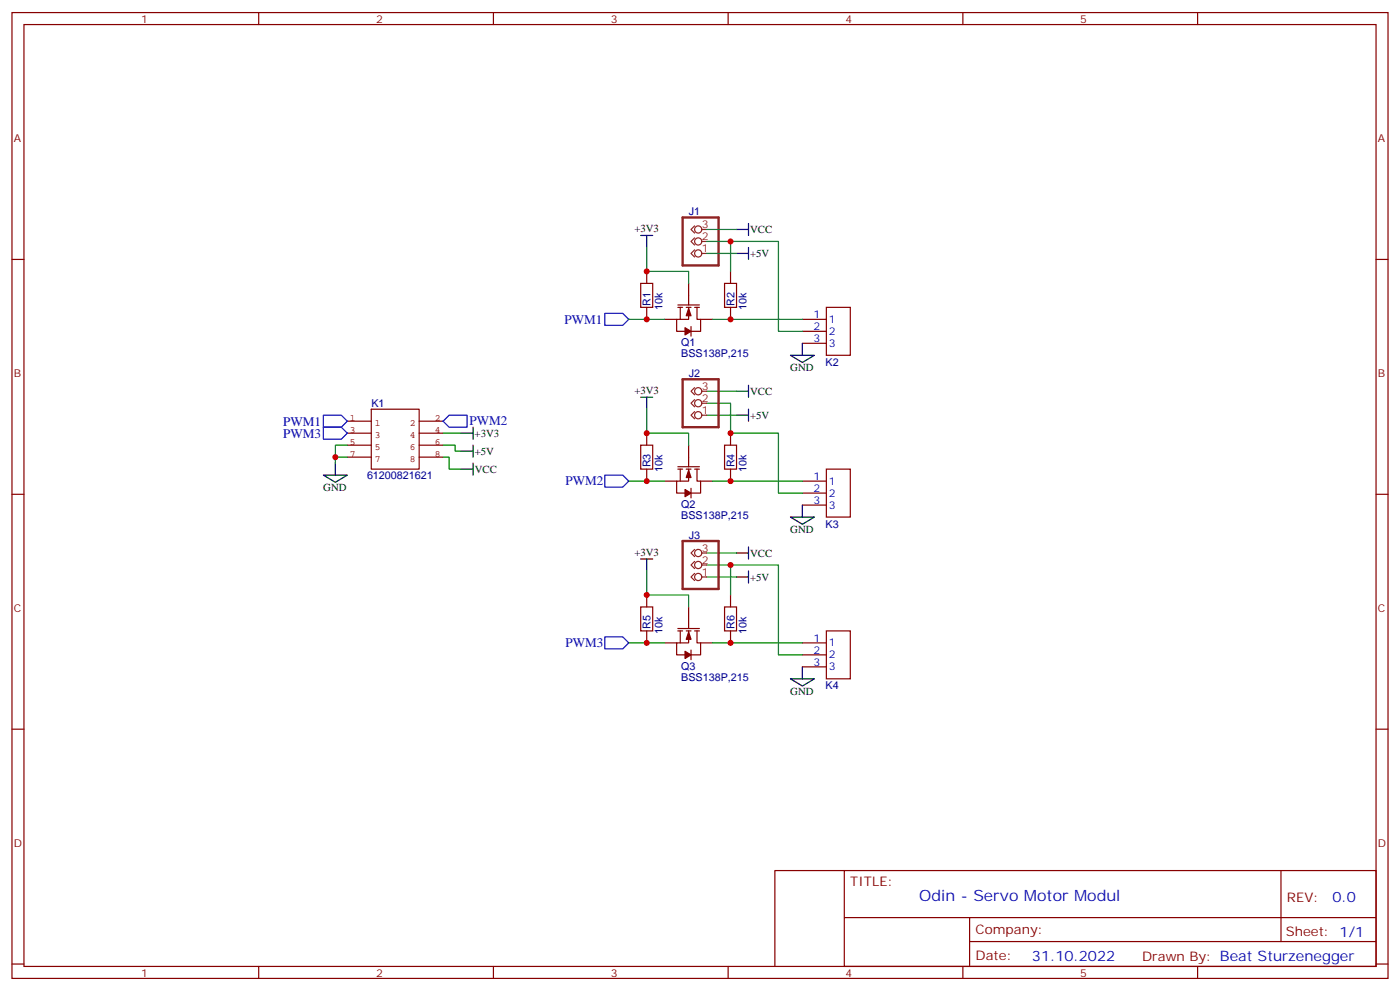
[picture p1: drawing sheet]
<svg xmlns="http://www.w3.org/2000/svg" width="412mm" height="292mm" viewBox="0 0 412 292" stroke-linecap="round" stroke-linejoin="round" font-family="sans-serif">
<g fill="none" stroke="#870000" stroke-width=".35">
<path d="M3.5 3.7h405.4v284.3h-405.4zM7.1 7.2h398.2v277.3h-398.2zM76.2 3.7v3.5M145.3 3.7v3.5M214.5 3.7v3.5M283.6 3.7v3.5M352.8 3.7v3.5M3.5 76.4h3.6M190.5 79.9v3.5M215.2 79.9v3.5M405.3 76.4h3.6M188.7 83.4h3.6v7.1h-3.6z"/>
<path d="M190.5 90.5v3.5M195.8 94h3.5M199.7 89.8h6.3M199.7 90.5h1.4M200.4 90.5v3.5M202.1 90.5h1.5M202.8 90.5v3.5h-3.5v3.5h2.5M202.8 83.4v6.4M203.6 96.1v2.9M204.6 90.5h1.4M205.3 90.5v3.5h1.1v3.5h-2.8M206.4 94h3.5"/>
<path d="M213.4 83.4h3.6v7.1h-3.6zM215.2 90.5v3.5M236.4 94h7M236.4 97.5h7M243.4 90.5h7.1v14.1h-7.1zM236.4 101.1h7M188.7 131.1h3.6v7h-3.6zM190.5 127.5v3.6M190.5 138.1v3.5M199.7 137.4h6.3M199.7 138.1h1.4M200.4 138.1v3.5"/>
<path d="M202.1 138.1h1.5M202.8 138.1v3.5h-3.5v3.6h2.5M202.8 131.1v6.3M204.6 138.1h1.4M205.3 138.1v3.5h1.1v3.6h-2.8M213.4 131.1h3.6v7h-3.6zM215.2 127.5v3.6M215.2 138.1v3.5M243.4 138.1h7.1v14.1h-7.1zM3.5 145.5h3.6M195.8 141.6h3.5M203.6 143.8v2.8"/>
<path d="M206.4 141.6h3.5M236.4 141.6h7M236.4 145.2h7M236.4 148.7h7M405.3 145.5h3.6M188.7 178.7h3.6v7h-3.6zM190.5 175.2v3.5M202.8 178.7v6.3M213.4 178.7h3.6v7h-3.6zM215.2 175.2v3.5M190.5 185.7v3.6M195.8 189.3h3.5"/>
<path d="M199.7 185h6.3M199.7 185.7h1.4M200.4 185.7v3.6M202.1 185.7h1.5M202.8 185.7v3.6h-3.5v3.5h2.5M203.6 191.4v2.8M204.6 185.7h1.4M205.3 185.7v3.6h1.1v3.5h-2.8M206.4 189.3h3.5M215.2 185.7v3.6M236.4 189.3h7M236.4 192.8h7"/>
<path d="M236.4 196.3h7M243.4 185.7h7.1v14.1h-7.1zM3.5 214.7h3.6M405.3 214.7h3.6M248.7 256.3h156.6v28.2h-156.6zM248.7 256.3h-20.5v28.2M377.3 256.3v20.9M248.7 270.1h156.5M285.6 277.2h119.6M285.6 270.1v14.2M3.5 283.8h3.6M76.2 284.5v3.5"/>
<path d="M145.3 284.5v3.5M214.5 284.5v3.5M283.6 284.5v3.5M352.8 284.5v3.5M405.3 283.8h3.6"/>
</g>
<path d="M102.3 124h7.1M102.3 127.5h7.1M102.3 131.1h7.1M102.3 134.6h7.1M109.4 120.5h14.1v17.6h-14.1zM123.5 124h7M123.5 127.5h7M123.5 131.1h7M123.5 134.6h7" fill="none" stroke="#850000" stroke-width=".35"/>
<g fill="none" stroke="#000" stroke-width=".35">
<path d="M188.7 69.3h3.6M190.5 69.3v3.5M217 67.6h3.5M217 74.6h3.5M220.5 65.8v3.5M220.5 72.8v3.6M188.7 116.9h3.6M190.5 116.9v3.6M217 115.2h3.5M220.5 113.4v3.5M232.8 104.6h7.1l-3.5 2.1zM236.4 101.1v3.5"/>
<path d="M95.2 139.9h7.1l-3.5 2.1zM98.8 136.3v3.6M135.8 132.8h3.5M135.8 138.1h3.5M135.8 127.5h3.5M139.3 125.8v3.5M139.3 131.1v3.5M139.3 136.3v3.6M217 122.2h3.5M220.5 120.5v3.5M232.8 152.2h7.1l-3.5 2.1zM236.4 148.7v3.5"/>
<path d="M188.7 164.6h3.6M190.5 164.6v3.5M217 169.9h3.5M217 162.8h3.5M220.5 161v3.6M220.5 168.1v3.5M232.8 199.8h7.1l-3.5 2.2zM236.4 196.3v3.5"/>
</g>
<g fill="none" stroke="#008700" stroke-width=".35">
<path d="M190.5 72.8v7.1h12.3v3.5M208.1 71.1h7.1v8.8M208.1 74.6h8.9M208.1 67.6h8.9M215.2 71.1h14.1v26.4h7.1M185.2 94h10.6M209.9 94h26.5M208.1 118.7h7.1v8.8h14.1v17.7h7.1M208.1 115.2h8.9M98.8 134.6h3.5M102.3 131.1h-3.5v5.2M130.5 134.6h1.8v3.5h3.5"/>
<path d="M130.5 131.1h3.6v1.7h1.7M130.5 127.5h5.3M190.5 120.5v7h12.3v3.6M208.1 122.2h8.9M185.2 141.6h10.6M209.9 141.6h26.5M190.5 168.1v7.1h12.3v3.5M208.1 166.3h7.1v8.9M208.1 162.8h8.9M208.1 169.9h8.9M215.2 166.3h14.1v26.5h7.1M185.2 189.3h10.6"/>
<path d="M209.9 189.3h26.5"/>
</g>
<path d="M178.2 92.3h5.2l1.8 1.7-1.8 1.8h-5.2zM95.2 125.8h5.3l1.8 1.7-1.8 1.8h-5.3zM95.2 122.2h5.3l1.8 1.8-1.8 1.8h-5.3zM130.5 124l1.8-1.8h5.3v3.6h-5.3zM178.2 139.9h5.2l1.8 1.7-1.8 1.8h-5.2zM178.2 187.5h5.2l1.8 1.8-1.8 1.7h-5.2z" fill="none" stroke="#00f" stroke-width=".35"/>
<path d="M201.1 64h10.6v14.1h-10.6zM201.1 111.7h10.6v14.1h-10.6zM201.1 159.3h10.6v14.1h-10.6z" fill="none" stroke="#8c2424" stroke-width=".71"/>
<g fill="none" stroke="#8c2424" stroke-width=".35">
<path d="M204.6 73.6l-1 1 1 1.1M204.6 70l-1 1.1 1 1M204.6 66.5l-1 1.1 1 1M206.7 74.6h1.4M206.7 71.1h1.4M206.7 67.6h1.4M204.6 117.7l-1 1 1 1.1M204.6 114.1l-1 1.1 1 1M206.7 118.7h1.4M206.7 115.2h1.4M204.6 121.2l-1 1 1 1.1M206.7 122.2h1.4"/>
<path d="M204.6 168.8l-1 1.1 1 1M204.6 165.3l-1 1 1 1.1M204.6 161.7l-1 1.1 1 1.1M206.7 169.9h1.4M206.7 166.3h1.4M206.7 162.8h1.4"/>
<circle cx="205.7" cy="67.6" r="1.06"/>
<circle cx="205.7" cy="74.6" r="1.06"/>
<circle cx="205.7" cy="71.1" r="1.06"/>
<circle cx="205.7" cy="118.7" r="1.06"/>
<circle cx="205.7" cy="115.2" r="1.06"/>
<circle cx="205.7" cy="122.2" r="1.06"/>
<circle cx="205.7" cy="169.9" r="1.06"/>
<circle cx="205.7" cy="166.3" r="1.06"/>
<circle cx="205.7" cy="162.8" r="1.06"/>
</g>
<g fill="#870000" stroke="#870000" stroke-width=".35">
<path d="M202.8 90.8l.8 2.2h-1.5z"/>
<path d="M201.8 96.5l1.8 1-1.8 1.1z"/>
<path d="M202.8 138.5l.8 2.1h-1.5z"/>
<path d="M201.8 144.1l1.8 1.1-1.8 1z"/>
<path d="M202.8 186.1l.8 2.1h-1.5z"/>
<path d="M201.8 191.7l1.8 1.1-1.8 1.1z"/>
</g>
<g fill="#c00">
<circle cx="98.8" cy="134.6" r=".88"/>
<circle cx="190.5" cy="79.9" r=".88"/>
<circle cx="190.5" cy="127.5" r=".88"/>
<circle cx="190.5" cy="175.2" r=".88"/>
<circle cx="190.5" cy="94" r=".88"/>
<circle cx="215.2" cy="94" r=".88"/>
<circle cx="190.5" cy="141.6" r=".88"/>
<circle cx="215.2" cy="141.6" r=".88"/>
<circle cx="215.2" cy="127.5" r=".88"/>
<circle cx="215.2" cy="71.1" r=".88"/>
<circle cx="190.5" cy="189.3" r=".88"/>
<circle cx="215.2" cy="189.3" r=".88"/>
<circle cx="215.2" cy="166.3" r=".88"/>
</g>
<text font-size="4.6" fill="#00f" x="270.8" y="265.3">Odin - Servo Motor Modul</text>
<g font-size="4.2" fill="#00f">
<text x="392.5" y="265.6">0.0</text>
<text x="304" y="282.9">31.10.2022</text>
</g>
<g font-size="3.9" fill="#00f">
<text x="166.3" y="95.3">PWM1</text>
<text x="83.4" y="125.3">PWM1</text>
<text x="138.3" y="125.2">PWM2</text>
<text x="83.4" y="128.8">PWM3</text>
<text x="166.6" y="142.9">PWM2</text>
<text x="166.6" y="190.5">PWM3</text>
</g>
<g font-size="3.9" fill="#800">
<text x="250.5" y="260.9">TITLE:</text>
<text x="379.1" y="265.6">REV:</text>
<text x="287.4" y="275.1">Company:</text>
<text x="378.7" y="275.7">Sheet: 1/1</text>
<text x="287.4" y="282.8">Date:</text>
<text x="336.4" y="282.8">Drawn By: Beat Sturzenegger</text>
</g>
<g font-size="3.2" fill="#800">
<text x="41.6" y="6.7">1</text>
<text x="110.8" y="6.7">2</text>
<text x="179.9" y="6.7">3</text>
<text x="249.1" y="6.7">4</text>
<text x="318.2" y="6.7">5</text>
<text x="4.1" y="41.8">A</text>
<text x="405.9" y="41.8">A</text>
<text x="4.1" y="110.9">B</text>
<text x="405.9" y="110.9">B</text>
<text x="4.1" y="180.1">C</text>
<text x="405.9" y="180.1">C</text>
<text x="4.1" y="249.2">D</text>
<text x="405.9" y="249.2">D</text>
<text x="41.6" y="287.5">1</text>
<text x="110.8" y="287.5">2</text>
<text x="179.9" y="287.5">3</text>
<text x="249.1" y="287.5">4</text>
<text x="318.2" y="287.5">5</text>
</g>
<g font-size="3.2" fill="#000080">
<text x="202.9" y="63.4">J1</text>
<text x="191.7" y="90" transform="rotate(-90 191.7 90)">R1</text>
<text x="216.3" y="90" transform="rotate(-90 216.3 90)">R2</text>
<text x="195.2" y="91.4" transform="rotate(-90 195.2 91.4)">10k</text>
<text x="219.9" y="91.4" transform="rotate(-90 219.9 91.4)">10k</text>
<text x="200.7" y="102">Q1</text>
<text x="200.7" y="105.2">BSS138P,215</text>
<text x="243.2" y="107.7">K2</text>
<text x="202.9" y="111">J2</text>
<text x="109.4" y="119.9">K1</text>
<text x="191.7" y="137.6" transform="rotate(-90 191.7 137.6)">R3</text>
<text x="216.3" y="137.6" transform="rotate(-90 216.3 137.6)">R4</text>
<text x="108.1" y="141.1">61200821621</text>
<text x="195.2" y="139" transform="rotate(-90 195.2 139)">10k</text>
<text x="219.9" y="139" transform="rotate(-90 219.9 139)">10k</text>
<text x="200.7" y="149.6">Q2</text>
<text x="200.7" y="152.8">BSS138P,215</text>
<text x="243.2" y="155.3">K3</text>
<text x="202.9" y="158.7">J3</text>
<text x="191.7" y="185.2" transform="rotate(-90 191.7 185.2)">R5</text>
<text x="216.3" y="185.2" transform="rotate(-90 216.3 185.2)">R6</text>
<text x="195.2" y="186.6" transform="rotate(-90 195.2 186.6)">10k</text>
<text x="219.9" y="186.6" transform="rotate(-90 219.9 186.6)">10k</text>
<text x="200.7" y="197.2">Q3</text>
<text x="200.7" y="200.4">BSS138P,215</text>
<text x="243.2" y="202.9">K4</text>
</g>
<g font-size="3.2">
<text x="186.9" y="68.4">+3V3</text>
<text x="221" y="68.7">VCC</text>
<text x="221" y="75.7">+5V</text>
<text x="232.8" y="109.2">GND</text>
<text x="186.9" y="116">+3V3</text>
<text x="221" y="116.3">VCC</text>
<text x="221" y="123.3">+5V</text>
<text x="139.8" y="128.6">+3V3</text>
<text x="139.8" y="133.9">+5V</text>
<text x="139.8" y="139.2">VCC</text>
<text x="95.2" y="144.5">GND</text>
<text x="232.8" y="156.9">GND</text>
<text x="186.9" y="163.6">+3V3</text>
<text x="221" y="163.9">VCC</text>
<text x="221" y="171">+5V</text>
<text x="232.8" y="204.5">GND</text>
</g>
<g font-size="3.2" fill="#8d2323">
<text x="206.7" y="70.7">2</text>
<text x="206.7" y="67.2">3</text>
<text x="206.7" y="74.3">1</text>
<text x="206.7" y="118.4">2</text>
<text x="206.7" y="114.8">3</text>
<text x="206.7" y="121.9">1</text>
<text x="206.7" y="166">2</text>
<text x="206.7" y="162.5">3</text>
<text x="206.7" y="169.5">1</text>
</g>
<g font-size="3.2" fill="#00f">
<text x="239.6" y="93.7">1</text>
<text x="244.1" y="95.1">1</text>
<text x="239.6" y="97.2">2</text>
<text x="239.6" y="100.7">3</text>
<text x="244.1" y="98.6">2</text>
<text x="244.1" y="102.1">3</text>
<text x="239.6" y="141.3">1</text>
<text x="244.1" y="142.7">1</text>
<text x="239.6" y="144.8">2</text>
<text x="239.6" y="148.3">3</text>
<text x="244.1" y="146.2">2</text>
<text x="244.1" y="149.8">3</text>
<text x="239.6" y="188.9">1</text>
<text x="244.1" y="190.3">1</text>
<text x="239.6" y="192.4">2</text>
<text x="239.6" y="196">3</text>
<text x="244.1" y="193.9">2</text>
<text x="244.1" y="197.4">3</text>
</g>
<g font-size="2.8" fill="#840000">
<text x="103" y="124">1</text>
<text x="110.4" y="125.3">1</text>
<text x="120.7" y="125.3">2</text>
<text x="128.1" y="124">2</text>
<text x="103" y="127.5">3</text>
<text x="103" y="131">5</text>
<text x="110.4" y="128.9">3</text>
<text x="120.7" y="128.9">4</text>
<text x="128.1" y="127.5">4</text>
<text x="128.1" y="131">6</text>
<text x="103" y="134.5">7</text>
<text x="110.4" y="132.4">5</text>
<text x="110.4" y="135.9">7</text>
<text x="120.7" y="132.4">6</text>
<text x="120.7" y="135.9">8</text>
<text x="128.1" y="134.5">8</text>
</g>
</svg>
